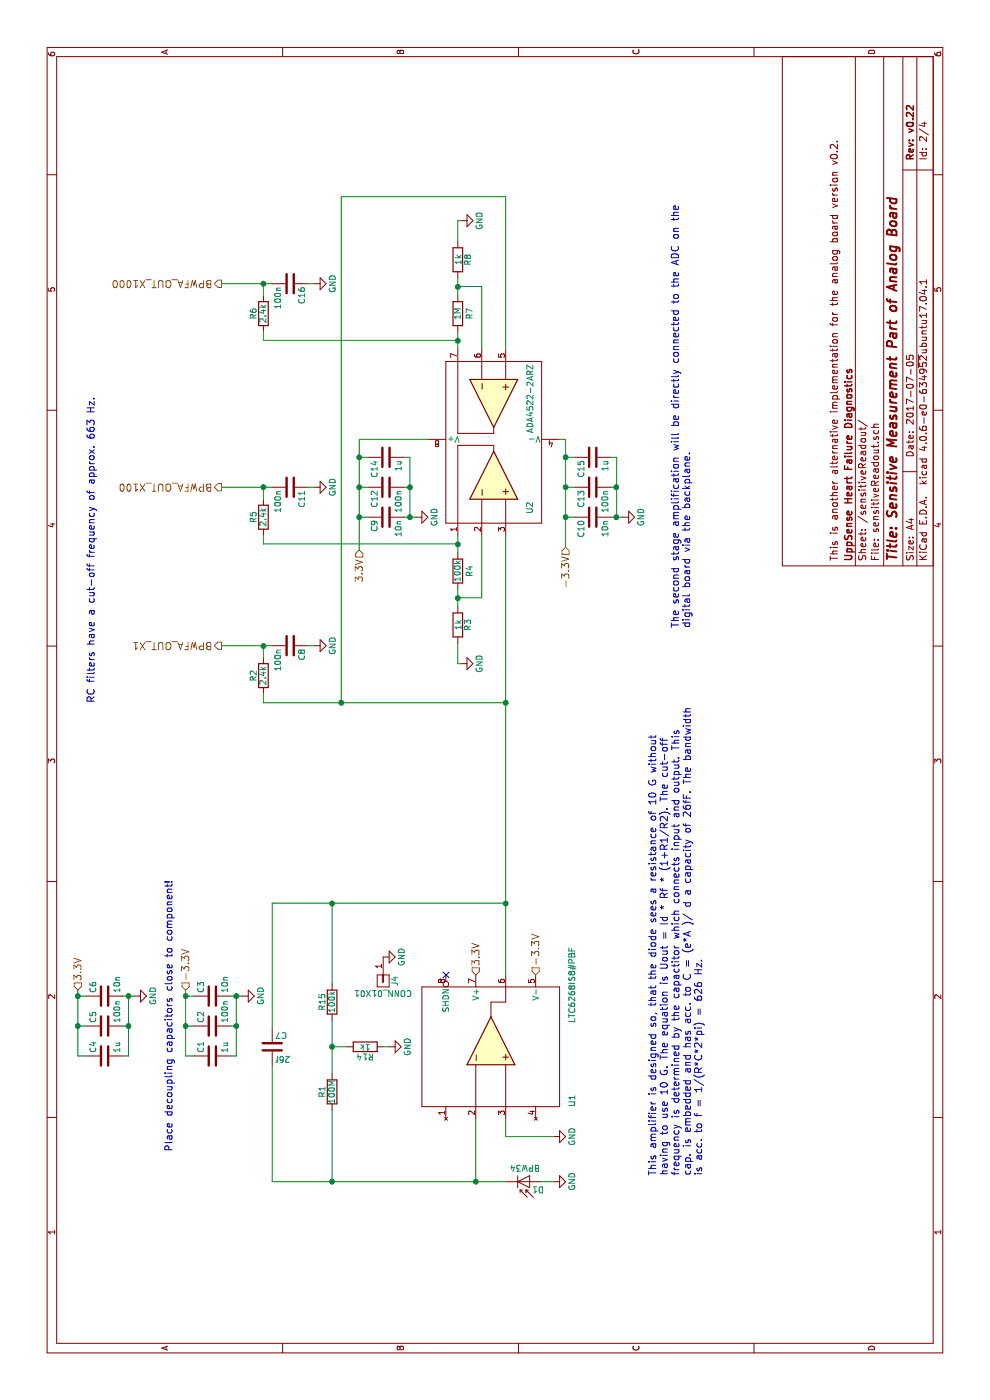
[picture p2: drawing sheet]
EESchema Schematic File Version 2
LIBS:power
LIBS:device
LIBS:transistors
LIBS:conn
LIBS:linear
LIBS:regul
LIBS:74xx
LIBS:cmos4000
LIBS:adc-dac
LIBS:memory
LIBS:xilinx
LIBS:microcontrollers
LIBS:dsp
LIBS:microchip
LIBS:analog_switches
LIBS:motorola
LIBS:texas
LIBS:intel
LIBS:audio
LIBS:interface
LIBS:digital-audio
LIBS:philips
LIBS:display
LIBS:cypress
LIBS:siliconi
LIBS:opto
LIBS:atmel
LIBS:contrib
LIBS:valves
LIBS:ad8616
LIBS:icl7660
LIBS:ada4530-1
LIBS:ada4522-2
LIBS:ltc6268
LIBS:analog_board_v0.22-cache
EELAYER 25 0
EELAYER END
$Descr A4 11693 8268
encoding utf-8
Sheet 2 4
Title "Sensitive Measurement Part of Analog Board"
Date "2017-07-05"
Rev "v0.22"
Comp "UppSense Heart Failure Diagnostics"
Comment1 "This is another alternative implementation for the analog board version v0.2. "
Comment2 ""
Comment3 ""
Comment4 ""
$EndDescr
$Comp
L D_Photo D1
U 1 1
P 1825 4425
F 0 "D1" H 1845 4495 50  0000 L CNN
F 1 "BPW34" H 1785 4315 50  0000 C CNN
F 2 "Photodiodes:BPW34FA_w_Silks" H 1775 4425 50  0001 C CNN
F 3 "http://www.farnell.com/datasheets/2046123.pdf" H 1775 4425 50  0001 C CNN
F 4 "1045425" H 1825 4425 60  0001 C CNN "Farnell"
	1    1825 4425
	0    -1   1    0   
$EndComp
$Comp
L GND #PWR07
U 1 1
P 2200 4625
F 0 "#PWR07" H 2200 4375 50  0001 C CNN
F 1 "GND" H 2200 4475 50  0000 C CNN
F 2 "" H 2200 4625 50  0000 C CNN
F 3 "" H 2200 4625 50  0000 C CNN
	1    2200 4625
	-1   0    0    -1  
$EndComp
$Comp
L C C4
U 1 1
P 2875 875
F 0 "C4" H 2900 975 50  0000 L CNN
F 1 "1u" H 2900 775 50  0000 L CNN
F 2 "Resistors_SMD:R_0805" H 2913 725 50  0001 C CNN
F 3 "" H 2875 875 50  0000 C CNN
F 4 "2496946" H 2875 875 60  0001 C CNN "Farnell"
	1    2875 875 
	1    0    0    -1  
$EndComp
$Comp
L GND #PWR08
U 1 1
P 3375 1125
F 0 "#PWR08" H 3375 875 50  0001 C CNN
F 1 "GND" H 3375 975 50  0000 C CNN
F 2 "" H 3375 1125 50  0000 C CNN
F 3 "" H 3375 1125 50  0000 C CNN
	1    3375 1125
	1    0    0    -1  
$EndComp
$Comp
L R R1
U 1 1
P 2575 2775
F 0 "R1" V 2655 2775 50  0000 C CNN
F 1 "100M" V 2575 2775 50  0000 C CNN
F 2 "WithoutSilkscreen:R_0805_W_Silks" V 2505 2775 50  0001 C CNN
F 3 "http://www.farnell.com/datasheets/2167052.pdf" H 2575 2775 50  0001 C CNN
F 4 "9236511" V 2575 2775 60  0001 C CNN "Farnell"
	1    2575 2775
	0    -1   -1   0   
$EndComp
$Comp
L C C7
U 1 1
P 2950 2275
F 0 "C7" H 2975 2375 50  0000 L CNN
F 1 "26f" H 2975 2175 50  0000 L CNN
F 2 "Embedded Caps:EMBEDDED_CAP_1mm" H 2988 2125 50  0001 C CNN
F 3 "" H 2950 2275 50  0001 C CNN
	1    2950 2275
	0    1    1    0   
$EndComp
$Comp
L C C6
U 1 1
P 3375 875
F 0 "C6" H 3400 975 50  0000 L CNN
F 1 "10n" H 3400 775 50  0000 L CNN
F 2 "Resistors_SMD:R_0805" H 3413 725 50  0001 C CNN
F 3 "" H 3375 875 50  0000 C CNN
F 4 "1414662" H 3375 875 60  0001 C CNN "Farnell"
	1    3375 875 
	1    0    0    -1  
$EndComp
$Comp
L C C5
U 1 1
P 3125 875
F 0 "C5" H 3150 975 50  0000 L CNN
F 1 "100n" H 3150 775 50  0000 L CNN
F 2 "Resistors_SMD:R_0805" H 3163 725 50  0001 C CNN
F 3 "" H 3125 875 50  0000 C CNN
F 4 "499687" H 3125 875 60  0001 C CNN "Farnell"
	1    3125 875 
	1    0    0    -1  
$EndComp
Text Notes 2075 1450 0    60   ~ 0
Place decoupling capacitors close to component!
$Comp
L ADA4522-2 U2
U 1 1
P 8025 4125
F 0 "U2" H 7404 3829 50  0000 L CNN
F 1 "ADA4522-2ARZ" H 8075 3825 50  0000 L CNN
F 2 "SMD_Packages:SOIC-8-N" H 7828 4175 50  0001 C CNN
F 3 "http://www.farnell.com/datasheets/2171839.pdf" H 7728 4275 50  0001 C CNN
F 4 "2505560" H 8025 4125 60  0001 C CNN "Farnell"
	1    8025 4125
	1    0    0    -1  
$EndComp
$Comp
L R R3
U 1 1
P 6475 3825
F 0 "R3" V 6555 3825 50  0000 C CNN
F 1 "1k" V 6475 3825 50  0000 C CNN
F 2 "Resistors_SMD:R_0805" V 6405 3825 50  0001 C CNN
F 3 "" H 6475 3825 50  0001 C CNN
F 4 "9237496" V 6475 3825 60  0001 C CNN "Farnell"
	1    6475 3825
	0    1    1    0   
$EndComp
$Comp
L R R7
U 1 1
P 9075 3825
F 0 "R7" V 8975 3825 50  0000 C CNN
F 1 "1M" V 9075 3825 50  0000 C CNN
F 2 "Resistors_SMD:R_0805" V 9005 3825 50  0001 C CNN
F 3 "" H 9075 3825 50  0000 C CNN
F 4 "1576507" V 9075 3825 60  0001 C CNN "Farnell"
	1    9075 3825
	0    1    -1   0   
$EndComp
$Comp
L GND #PWR09
U 1 1
P 6150 3850
F 0 "#PWR09" H 6150 3600 50  0001 C CNN
F 1 "GND" H 6150 3700 50  0000 C CNN
F 2 "" H 6150 3850 50  0000 C CNN
F 3 "" H 6150 3850 50  0000 C CNN
	1    6150 3850
	-1   0    0    -1  
$EndComp
$Comp
L R R8
U 1 1
P 9525 3825
F 0 "R8" V 9605 3825 50  0000 C CNN
F 1 "1k" V 9525 3825 50  0000 C CNN
F 2 "Resistors_SMD:R_0805" V 9455 3825 50  0001 C CNN
F 3 "" H 9525 3825 50  0001 C CNN
F 4 "9237496" V 9525 3825 60  0001 C CNN "Farnell"
	1    9525 3825
	0    -1   1    0   
$EndComp
$Comp
L R R4
U 1 1
P 6925 3825
F 0 "R4" V 6825 3825 50  0000 C CNN
F 1 "100k" V 6925 3825 50  0000 C CNN
F 2 "Resistors_SMD:R_0805" V 6855 3825 50  0001 C CNN
F 3 "" H 6925 3825 50  0000 C CNN
F 4 "2447551" V 6925 3825 60  0001 C CNN "Farnell"
	1    6925 3825
	0    -1   -1   0   
$EndComp
$Comp
L GND #PWR010
U 1 1
P 9850 3850
F 0 "#PWR010" H 9850 3600 50  0001 C CNN
F 1 "GND" H 9850 3700 50  0000 C CNN
F 2 "" H 9850 3850 50  0000 C CNN
F 3 "" H 9850 3850 50  0000 C CNN
	1    9850 3850
	1    0    0    -1  
$EndComp
Text HLabel 3425 1550 2    60   Input ~ 0
-3.3V
Text HLabel 3425 650  2    60   Input ~ 0
3.3V
$Comp
L C C15
U 1 1
P 7875 4950
F 0 "C15" H 7900 5050 50  0000 L CNN
F 1 "1u" H 7900 4850 50  0000 L CNN
F 2 "Resistors_SMD:R_0805" H 7913 4800 50  0001 C CNN
F 3 "" H 7875 4950 50  0000 C CNN
F 4 "2496946" H 7875 4950 60  0001 C CNN "Farnell"
	1    7875 4950
	-1   0    0    -1  
$EndComp
$Comp
L GND #PWR011
U 1 1
P 7375 5200
F 0 "#PWR011" H 7375 4950 50  0001 C CNN
F 1 "GND" H 7375 5050 50  0000 C CNN
F 2 "" H 7375 5200 50  0000 C CNN
F 3 "" H 7375 5200 50  0000 C CNN
	1    7375 5200
	-1   0    0    -1  
$EndComp
$Comp
L C C10
U 1 1
P 7375 4950
F 0 "C10" H 7400 5050 50  0000 L CNN
F 1 "10n" H 7400 4850 50  0000 L CNN
F 2 "Resistors_SMD:R_0805" H 7413 4800 50  0001 C CNN
F 3 "" H 7375 4950 50  0000 C CNN
F 4 "1414662" H 7375 4950 60  0001 C CNN "Farnell"
	1    7375 4950
	-1   0    0    -1  
$EndComp
$Comp
L C C13
U 1 1
P 7625 4950
F 0 "C13" H 7650 5050 50  0000 L CNN
F 1 "100n" H 7650 4850 50  0000 L CNN
F 2 "Resistors_SMD:R_0805" H 7663 4800 50  0001 C CNN
F 3 "" H 7625 4950 50  0000 C CNN
F 4 "499687" H 7625 4950 60  0001 C CNN "Farnell"
	1    7625 4950
	-1   0    0    -1  
$EndComp
Text HLabel 7125 4725 0    60   Input ~ 0
-3.3V
$Comp
L C C14
U 1 1
P 7875 3225
F 0 "C14" H 7900 3325 50  0000 L CNN
F 1 "1u" H 7900 3125 50  0000 L CNN
F 2 "Resistors_SMD:R_0805" H 7913 3075 50  0001 C CNN
F 3 "" H 7875 3225 50  0000 C CNN
F 4 "2496946" H 7875 3225 60  0001 C CNN "Farnell"
	1    7875 3225
	-1   0    0    -1  
$EndComp
$Comp
L GND #PWR012
U 1 1
P 7375 3475
F 0 "#PWR012" H 7375 3225 50  0001 C CNN
F 1 "GND" H 7375 3325 50  0000 C CNN
F 2 "" H 7375 3475 50  0000 C CNN
F 3 "" H 7375 3475 50  0000 C CNN
	1    7375 3475
	-1   0    0    -1  
$EndComp
$Comp
L C C9
U 1 1
P 7375 3225
F 0 "C9" H 7400 3325 50  0000 L CNN
F 1 "10n" H 7400 3125 50  0000 L CNN
F 2 "Resistors_SMD:R_0805" H 7413 3075 50  0001 C CNN
F 3 "" H 7375 3225 50  0000 C CNN
F 4 "1414662" H 7375 3225 60  0001 C CNN "Farnell"
	1    7375 3225
	-1   0    0    -1  
$EndComp
$Comp
L C C12
U 1 1
P 7625 3225
F 0 "C12" H 7650 3325 50  0000 L CNN
F 1 "100n" H 7650 3125 50  0000 L CNN
F 2 "Resistors_SMD:R_0805" H 7663 3075 50  0001 C CNN
F 3 "" H 7625 3225 50  0000 C CNN
F 4 "499687" H 7625 3225 60  0001 C CNN "Farnell"
	1    7625 3225
	-1   0    0    -1  
$EndComp
Text HLabel 7100 3000 0    60   Input ~ 0
3.3V
Text Notes 6450 5775 0    60   ~ 0
The second stage amplification will be directly connected to the ADC on the\ndigital board via the backplane.
Text HLabel 6300 1850 1    60   Output ~ 0
BPWFA_OUT_X1
$Comp
L C C8
U 1 1
P 6300 2425
F 0 "C8" H 6325 2525 50  0000 L CNN
F 1 "100n" H 6325 2325 50  0000 L CNN
F 2 "Resistors_SMD:R_0805" H 6338 2275 50  0001 C CNN
F 3 "" H 6300 2425 50  0000 C CNN
F 4 "499687" H 6300 2425 60  0001 C CNN "Farnell"
	1    6300 2425
	-1   0    0    1   
$EndComp
$Comp
L R R2
U 1 1
P 6050 2200
F 0 "R2" V 6130 2200 50  0000 C CNN
F 1 "2.4k" V 6050 2200 50  0000 C CNN
F 2 "Resistors_SMD:R_0805" V 5980 2200 50  0001 C CNN
F 3 "" H 6050 2200 50  0001 C CNN
F 4 "2502703" V 6050 2200 60  0001 C CNN "Farnell"
	1    6050 2200
	0    -1   -1   0   
$EndComp
$Comp
L GND #PWR013
U 1 1
P 6300 2625
F 0 "#PWR013" H 6300 2375 50  0001 C CNN
F 1 "GND" H 6300 2475 50  0000 C CNN
F 2 "" H 6300 2625 50  0000 C CNN
F 3 "" H 6300 2625 50  0000 C CNN
	1    6300 2625
	-1   0    0    -1  
$EndComp
Text HLabel 7625 1850 1    60   Output ~ 0
BPWFA_OUT_X100
$Comp
L C C11
U 1 1
P 7625 2425
F 0 "C11" H 7650 2525 50  0000 L CNN
F 1 "100n" H 7650 2325 50  0000 L CNN
F 2 "Resistors_SMD:R_0805" H 7663 2275 50  0001 C CNN
F 3 "" H 7625 2425 50  0000 C CNN
F 4 "499687" H 7625 2425 60  0001 C CNN "Farnell"
	1    7625 2425
	-1   0    0    1   
$EndComp
$Comp
L R R5
U 1 1
P 7375 2200
F 0 "R5" V 7455 2200 50  0000 C CNN
F 1 "2.4k" V 7375 2200 50  0000 C CNN
F 2 "Resistors_SMD:R_0805" V 7305 2200 50  0001 C CNN
F 3 "" H 7375 2200 50  0001 C CNN
F 4 "2502703" V 7375 2200 60  0001 C CNN "Farnell"
	1    7375 2200
	0    -1   -1   0   
$EndComp
$Comp
L GND #PWR014
U 1 1
P 7625 2625
F 0 "#PWR014" H 7625 2375 50  0001 C CNN
F 1 "GND" H 7625 2475 50  0000 C CNN
F 2 "" H 7625 2625 50  0000 C CNN
F 3 "" H 7625 2625 50  0000 C CNN
	1    7625 2625
	-1   0    0    -1  
$EndComp
Text HLabel 9325 1850 1    60   Output ~ 0
BPWFA_OUT_X1000
$Comp
L C C16
U 1 1
P 9325 2425
F 0 "C16" H 9350 2525 50  0000 L CNN
F 1 "100n" H 9350 2325 50  0000 L CNN
F 2 "Resistors_SMD:R_0805" H 9363 2275 50  0001 C CNN
F 3 "" H 9325 2425 50  0000 C CNN
F 4 "499687" H 9325 2425 60  0001 C CNN "Farnell"
	1    9325 2425
	-1   0    0    1   
$EndComp
$Comp
L R R6
U 1 1
P 9075 2200
F 0 "R6" V 9155 2200 50  0000 C CNN
F 1 "2.4k" V 9075 2200 50  0000 C CNN
F 2 "Resistors_SMD:R_0805" V 9005 2200 50  0001 C CNN
F 3 "" H 9075 2200 50  0001 C CNN
F 4 "2502703" V 9075 2200 60  0001 C CNN "Farnell"
	1    9075 2200
	0    -1   -1   0   
$EndComp
$Comp
L GND #PWR015
U 1 1
P 9325 2625
F 0 "#PWR015" H 9325 2375 50  0001 C CNN
F 1 "GND" H 9325 2475 50  0000 C CNN
F 2 "" H 9325 2625 50  0000 C CNN
F 3 "" H 9325 2625 50  0000 C CNN
	1    9325 2625
	-1   0    0    -1  
$EndComp
Wire Wire Line
	3100 2275 4150 2275
Wire Wire Line
	1825 2275 2800 2275
Wire Wire Line
	3375 1025 3375 1125
Wire Wire Line
	2875 1075 3375 1075
Wire Wire Line
	2875 1075 2875 1025
Wire Wire Line
	3125 1025 3125 1075
Connection ~ 3125 1075
Connection ~ 3375 1075
Wire Wire Line
	3375 650  3375 725 
Wire Wire Line
	2875 725  2875 650 
Wire Wire Line
	3125 650  3125 725 
Connection ~ 3125 650 
Wire Wire Line
	6625 3825 6775 3825
Wire Wire Line
	7075 3825 7225 3825
Wire Wire Line
	6700 3825 6700 4025
Wire Wire Line
	6700 4025 7225 4025
Connection ~ 6700 3825
Wire Wire Line
	6325 3825 6150 3825
Wire Wire Line
	6150 3825 6150 3850
Wire Wire Line
	9225 3825 9375 3825
Wire Wire Line
	8775 3825 8925 3825
Wire Wire Line
	9300 3825 9300 4025
Wire Wire Line
	9300 4025 8775 4025
Connection ~ 9300 3825
Wire Wire Line
	9675 3825 9850 3825
Wire Wire Line
	9850 3825 9850 3850
Connection ~ 3375 650 
Wire Wire Line
	10050 4225 8775 4225
Wire Wire Line
	10050 2850 10050 4225
Connection ~ 5825 4225
Wire Wire Line
	7375 5100 7375 5200
Wire Wire Line
	7375 5150 7875 5150
Wire Wire Line
	7875 5150 7875 5100
Wire Wire Line
	7625 5100 7625 5150
Connection ~ 7625 5150
Connection ~ 7375 5150
Wire Wire Line
	7125 4725 8025 4725
Connection ~ 7875 4725
Wire Wire Line
	7625 4800 7625 4725
Connection ~ 7625 4725
Wire Wire Line
	10050 2850 5825 2850
Wire Wire Line
	7375 4725 7375 4800
Connection ~ 7375 4725
Wire Wire Line
	7375 3375 7375 3475
Wire Wire Line
	7375 3425 7875 3425
Wire Wire Line
	7875 3425 7875 3375
Wire Wire Line
	7625 3375 7625 3425
Connection ~ 7625 3425
Connection ~ 7375 3425
Connection ~ 7875 3000
Wire Wire Line
	7625 3000 7625 3075
Connection ~ 7625 3000
Wire Wire Line
	7375 3000 7375 3075
Connection ~ 7375 3000
Wire Wire Line
	7875 3000 7875 3075
Wire Wire Line
	7150 2200 7150 3825
Connection ~ 7150 3825
Wire Wire Line
	8850 2200 8850 3825
Connection ~ 8850 3825
Connection ~ 5825 2850
Wire Wire Line
	6300 2575 6300 2625
Wire Wire Line
	6200 2200 6300 2200
Wire Wire Line
	6300 1850 6300 2275
Wire Wire Line
	5900 2200 5825 2200
Connection ~ 6300 2200
Wire Wire Line
	5825 2200 5825 4225
Wire Wire Line
	7625 2575 7625 2625
Wire Wire Line
	7525 2200 7625 2200
Wire Wire Line
	7625 1850 7625 2275
Connection ~ 7625 2200
Wire Wire Line
	7225 2200 7150 2200
Wire Wire Line
	9325 2575 9325 2625
Wire Wire Line
	9225 2200 9325 2200
Wire Wire Line
	9325 1850 9325 2275
Connection ~ 9325 2200
Wire Wire Line
	8925 2200 8850 2200
Wire Wire Line
	7100 3000 8025 3000
Wire Wire Line
	8025 3000 8025 3575
Wire Wire Line
	7875 4725 7875 4800
Wire Wire Line
	8025 4725 8025 4675
Text Notes 5825 800  0    60   ~ 0
RC filters have a cut-off frequency of approx. 663 Hz.
$Comp
L CONN_01X01 J4
U 1 1
P 3500 3200
F 0 "J4" H 3500 3300 50  0000 C CNN
F 1 "CONN_01X01" V 3600 3200 50  0000 C CNN
F 2 "Guard Connector:GuardConnector" H 3500 3200 50  0001 C CNN
F 3 "" H 3500 3200 50  0001 C CNN
	1    3500 3200
	-1   0    0    1   
$EndComp
$Comp
L LTC6268 U1
U 1 1
P 2950 3925
F 0 "U1" H 2450 3075 50  0000 L CNN
F 1 "LTC6268IS8#PBF" H 3150 3075 50  0000 L CNN
F 2 "WithoutSilkscreen:SOIC-8-N-W-Silks" H 3103 3800 50  0001 C CNN
F 3 "http://www.farnell.com/datasheets/1865072.pdf" H 3053 3900 50  0001 C CNN
F 4 "2464182" H 2950 3925 60  0001 C CNN "Farnell"
	1    2950 3925
	1    0    0    -1  
$EndComp
Wire Wire Line
	1825 3975 2350 3975
Wire Wire Line
	2350 4225 2200 4225
Wire Wire Line
	2200 4225 2200 4625
NoConn ~ 3550 3725
$Comp
L GND #PWR016
U 1 1
P 3700 3200
F 0 "#PWR016" H 3700 2950 50  0001 C CNN
F 1 "GND" H 3700 3050 50  0000 C CNN
F 2 "" H 3700 3200 50  0000 C CNN
F 3 "" H 3700 3200 50  0000 C CNN
	1    3700 3200
	-1   0    0    -1  
$EndComp
$Comp
L C C1
U 1 1
P 2875 1775
F 0 "C1" H 2900 1875 50  0000 L CNN
F 1 "1u" H 2900 1675 50  0000 L CNN
F 2 "Resistors_SMD:R_0805" H 2913 1625 50  0001 C CNN
F 3 "" H 2875 1775 50  0000 C CNN
F 4 "2496946" H 2875 1775 60  0001 C CNN "Farnell"
	1    2875 1775
	1    0    0    -1  
$EndComp
$Comp
L GND #PWR017
U 1 1
P 3375 2025
F 0 "#PWR017" H 3375 1775 50  0001 C CNN
F 1 "GND" H 3375 1875 50  0000 C CNN
F 2 "" H 3375 2025 50  0000 C CNN
F 3 "" H 3375 2025 50  0000 C CNN
	1    3375 2025
	1    0    0    -1  
$EndComp
$Comp
L C C3
U 1 1
P 3375 1775
F 0 "C3" H 3400 1875 50  0000 L CNN
F 1 "10n" H 3400 1675 50  0000 L CNN
F 2 "Resistors_SMD:R_0805" H 3413 1625 50  0001 C CNN
F 3 "" H 3375 1775 50  0000 C CNN
F 4 "1414662" H 3375 1775 60  0001 C CNN "Farnell"
	1    3375 1775
	1    0    0    -1  
$EndComp
$Comp
L C C2
U 1 1
P 3125 1775
F 0 "C2" H 3150 1875 50  0000 L CNN
F 1 "100n" H 3150 1675 50  0000 L CNN
F 2 "Resistors_SMD:R_0805" H 3163 1625 50  0001 C CNN
F 3 "" H 3125 1775 50  0000 C CNN
F 4 "499687" H 3125 1775 60  0001 C CNN "Farnell"
	1    3125 1775
	1    0    0    -1  
$EndComp
Wire Wire Line
	3375 1925 3375 2025
Wire Wire Line
	2875 1975 3375 1975
Wire Wire Line
	2875 1975 2875 1925
Wire Wire Line
	3125 1925 3125 1975
Connection ~ 3125 1975
Connection ~ 3375 1975
Wire Wire Line
	3375 1550 3375 1625
Wire Wire Line
	2875 1625 2875 1550
Wire Wire Line
	3125 1550 3125 1625
Connection ~ 3125 1550
Connection ~ 3375 1550
Wire Wire Line
	1825 2275 1825 4225
Wire Wire Line
	1825 2775 2425 2775
Connection ~ 1825 3975
$Comp
L GND #PWR018
U 1 1
P 1825 4625
F 0 "#PWR018" H 1825 4375 50  0001 C CNN
F 1 "GND" H 1825 4475 50  0000 C CNN
F 2 "" H 1825 4625 50  0000 C CNN
F 3 "" H 1825 4625 50  0000 C CNN
	1    1825 4625
	-1   0    0    -1  
$EndComp
$Comp
L R R15
U 1 1
P 3325 2775
F 0 "R15" V 3405 2775 50  0000 C CNN
F 1 "100k" V 3325 2775 50  0000 C CNN
F 2 "WithoutSilkscreen:R_0805_W_Silks" V 3255 2775 50  0001 C CNN
F 3 "" H 3325 2775 50  0001 C CNN
F 4 "2447551" V 3325 2775 60  0001 C CNN "Farnell"
	1    3325 2775
	0    -1   -1   0   
$EndComp
$Comp
L R R14
U 1 1
P 2950 3050
F 0 "R14" V 3030 3050 50  0000 C CNN
F 1 "1k" V 2950 3050 50  0000 C CNN
F 2 "WithoutSilkscreen:R_0805_W_Silks" V 2880 3050 50  0001 C CNN
F 3 "" H 2950 3050 50  0001 C CNN
F 4 "9237496" V 2950 3050 60  0001 C CNN "Farnell"
	1    2950 3050
	-1   0    0    1   
$EndComp
$Comp
L GND #PWR019
U 1 1
P 2950 3250
F 0 "#PWR019" H 2950 3000 50  0001 C CNN
F 1 "GND" H 2950 3100 50  0000 C CNN
F 2 "" H 2950 3250 50  0000 C CNN
F 3 "" H 2950 3250 50  0000 C CNN
	1    2950 3250
	-1   0    0    -1  
$EndComp
Wire Wire Line
	2725 2775 3175 2775
Wire Wire Line
	2950 3200 2950 3250
Wire Wire Line
	3475 2775 4150 2775
Wire Wire Line
	4150 2275 4150 4225
Wire Wire Line
	3550 4225 7225 4225
Text Notes 1875 5875 0    60   ~ 0
This amplifier is designed so, that the diode sees a resistance of 10 G without\nhaving to use 10 G. The equation is Uout = Id * Rf * (1+R1/R2). The cut-off\nfrequency is determined by the capactitor which connects input and output. This\ncap. is embedded and has acc. to C = (e*A )/ d a capacity of 26fF. The bandwidth\nis acc. to f = 1/(R*C*2*pi) = 626 Hz.
Connection ~ 4150 2775
Connection ~ 1825 2775
Wire Wire Line
	2950 2900 2950 2775
Connection ~ 2950 2775
Connection ~ 4150 4225
Wire Wire Line
	1825 4525 1825 4625
Wire Wire Line
	2875 650  3425 650 
Wire Wire Line
	2875 1550 3425 1550
Text HLabel 3550 4475 2    60   Input ~ 0
-3.3V
Text HLabel 3550 3975 2    60   Input ~ 0
3.3V
$EndSCHEMATC
